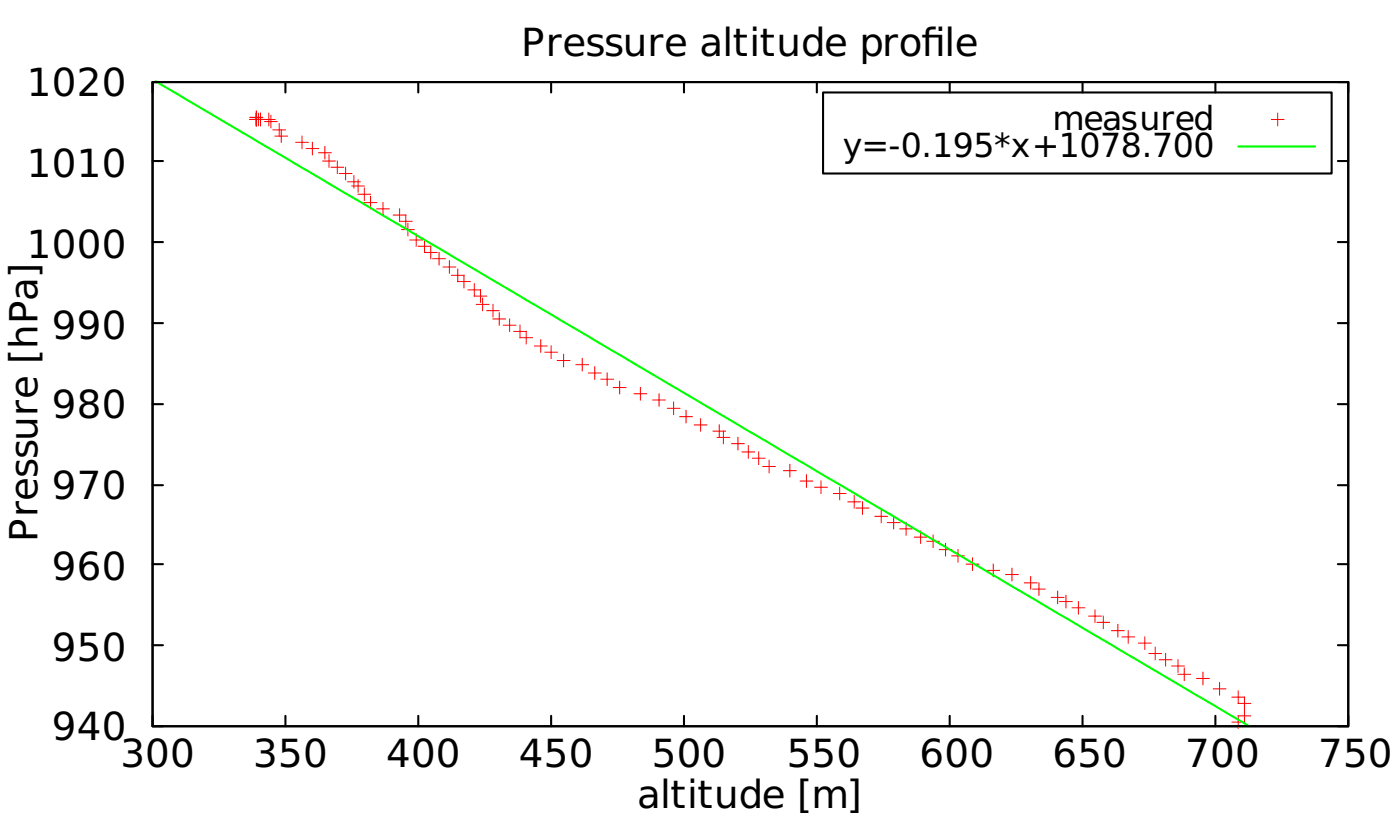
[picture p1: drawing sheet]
<svg xmlns="http://www.w3.org/2000/svg" width="238mm" height="138mm" viewBox="0 0 238 138" stroke-linecap="round" stroke-linejoin="round" font-family="sans-serif">
<g fill="none" stroke="#000" stroke-width=".35">
<path d="M25.9 13.9h203.1v109.3h-203.1zM27.7 13.9h-1.8v1.8M48.5 13.9v1.8M71 13.9v1.8M93.6 13.9v1.8M116.2 13.9v1.8M138.7 13.9v1.8M139.8 15.7h86.4v13.7h-86.4zM161.3 13.9v1.8M183.9 13.9v1.8M206.4 13.9v1.8M227.2 13.9h1.8v1.8"/>
<path d="M25.9 27.3h1.8M227.2 27.3h1.8M25.9 54.8h1.8M25.9 41.1h1.8M227.2 54.8h1.8M227.2 41.1h1.8M25.9 68.6h1.8M227.2 68.6h1.8M25.9 95.7h1.8M25.9 82.3h1.8M227.2 95.7h1.8M227.2 82.3h1.8"/>
<path d="M25.9 109.5h1.8M227.2 109.5h1.8M25.9 121.5v1.7h1.8M48.5 121.5v1.7M71 121.5v1.7M93.6 121.5v1.7M116.2 121.5v1.7M138.7 121.5v1.7M161.3 121.5v1.7M183.9 121.5v1.7M206.4 121.5v1.7M229 121.5v1.7h-1.8"/>
</g>
<g fill="none" stroke="#f00" stroke-width=".17">
<path d="M42.5 19.9h2.1M43.5 18.9v2.4M43.9 19.2v2.1M44.2 19.2v2.1M45.7 19.2v2.1M46 19.6v2.1M217 19.2v2.1M42.5 20.3h4.2M45 20.6h2.1M46.4 22h2.1M46.7 23.1h2.1M47.4 21v2.1"/>
<path d="M47.8 22v2.1M50.2 24.1h2.2M51.3 23.1v2.1M52 25.2h2.1M53.1 24.1v2.2M54.1 25.9h2.1M54.8 27.3h2.1M55.2 24.9v2.1M55.9 26.3v2.1M56.2 28.4h2.1M57.3 27.3v2.1M57.6 29.4h2.2"/>
<path d="M58.7 28.4v2.1M59.1 30.8h2.1M59.8 31.6h2.1M60.1 29.8v2.1M60.8 33h2.1M60.8 30.5v2.1M61.9 34.4h2.1M61.9 31.9v2.1M62.9 33.3v2.1M64 35.4h2.1M65 34.4v2.1M66.8 36.5h2.1v2.1"/>
<path d="M67.9 35.4v2.1h2.1M68.2 39h2.1M69.3 37.9v2.1M70.7 39.7v2.1M215.9 20.3h2.2M69.6 40.7h2.1M71 41.8h2.2v2.1M72.1 40.7v2.1h2.1M73.5 43.9h2.1M74.6 42.8v2.2M75.3 45.3h2.1M76.3 44.2v2.2"/>
<path d="M76.7 46.7h2.1v2.1M77.7 45.7v2.1h2.2M79.5 49.2h2.1v2.1M80.6 48.1v2.1h2.1M80.9 51.6h2.1M82 50.6v2.1M82.7 52.7h2.1M83.7 54.1h2.1M83.7 51.6v2.2M84.8 53.1v2.1M85.5 55.2h2.1M86.6 54.1v2.1"/>
<path d="M87.3 56.2h2.1v2.1M88.3 55.2v2.1h2.1M90.8 58.7h2.1M91.8 57.6v2.2M92.5 59.8h2.2M93.6 58.7v2.1M94.7 61.2h2.1M95.7 60.1v2.1M97.8 61.9h2.1M98.9 60.8v2.1M99.9 63.3h2.2M101 62.2v2.1"/>
<path d="M102.1 64.3h2.1M103.1 63.3v2.1M104.2 65.8h2.1M105.2 64.7v2.1M107.7 66.8h2.1M108.8 65.8v2.1M110.9 67.9h2.1M111.9 66.8v2.1M113.3 69.3h2.2M114.4 68.2v2.1M115.5 70.7h2.1M116.5 69.6v2.1"/>
<path d="M117.9 72.1h2.1M119 71v2.2M121.1 73.2h2.1M121.8 74.2h2.1M122.2 72.1v2.1M122.9 73.2v2.1M124.3 75.3h2.1M125.3 74.2v2.1M126 76.7h2.2M127.1 75.6v2.1M127.8 77.7h2.1M128.9 76.7v2.1"/>
<path d="M129.6 79.1h2.1M130.6 78.1v2.1M133.1 79.9h2.1M134.1 78.8v2.1M135.9 81.6h2.1M137 80.6v2.1M138.4 82.7h2.1M139.4 81.6v2.1M141.5 83.7h2.2M142.6 82.7v2.1M144 85.1h2.1M145.1 84.1v2.1"/>
<path d="M145.4 86.2h2.1M146.5 85.1v2.2M148.6 87.6h2.1M149.7 86.6v2.1M150.7 88.7h2.1M151.8 87.6v2.1M152.8 89.7h2.1M153.9 88.7v2.1M155.3 91.1h2.1M156.4 90.1v2.1M157.4 91.8h2.1M158.5 90.8v2.1"/>
<path d="M159.5 93.3h2.1M160.6 92.2v2.1M161.6 94.3h2.2M162.7 93.3v2.1M164.1 95.7h2.1M165.2 94.7v2.1M167.6 96.8h2.2M168.7 95.7v2.1M170.8 97.5h2.1M171.9 96.4v2.1M174 98.9h2.1M175 97.8v2.1"/>
<path d="M175.4 99.9h2.1M176.5 98.9v2.1M178.6 101.4h2.1M179.6 100.3v2.1M180 102.1h2.1M181 101v2.1M182.1 103.1h2.1M183.2 102.1v2.1M184.9 104.5h2.1M186 103.5v2.1M186.3 105.6h2.1M187.4 104.5v2.1"/>
<path d="M188.8 107h2.1M189.8 105.9v2.2M190.6 108.1h2.1M191.6 107v2.1M193.4 109.1h2.1M194.4 108.1v2.1M195.1 110.9h2.2M196.2 109.8v2.1M196.9 111.9h2.1M198 110.9v2.1M199 113h2.1M200.1 111.9v2.2"/>
<path d="M200.1 114.4h2.1M201.1 113.3v2.2M203.2 115.1h2.2M204.3 114.1v2.1M206.1 116.9h2.1M207.1 115.8v2.1M209.2 118.3h2.2v4.2h-2.2M210.3 117.2v2.1h2.1M212.4 121.5h-2.1v2.1"/>
</g>
<path d="M26.4 13.8l185.7 109.4M210.3 24.9h13" fill="none" stroke="#0f0" stroke-width=".35"/>
<g font-size="6.6">
<text x="88.5" y="9.5">Pressure altitude profle</text>
<text x="156.5" y="9.5">i</text>
<text x="4.6" y="16.2">1020</text>
<text x="4.6" y="30">1010</text>
<text x="4.6" y="43.7">1000</text>
<text x="8.8" y="57.5">990</text>
<text x="8.8" y="70.9">980</text>
<text x="8.8" y="84.6">970</text>
<text x="6.3" y="92" transform="rotate(-90 6.3 92)">Pressure [hPa]</text>
<text x="8.8" y="98.4">960</text>
<text x="8.8" y="112.1">950</text>
<text x="8.8" y="125.5">940</text>
<text x="20.4" y="130.1">300</text>
<text x="43" y="130.1">350</text>
<text x="65.6" y="130.1">400</text>
<text x="88.1" y="130.1">450</text>
<text x="110.7" y="130.1">500</text>
<text x="133.6" y="130.1">550</text>
<text x="156.2" y="130.1">600</text>
<text x="178.7" y="130.1">650</text>
<text x="201.3" y="130.1">700</text>
<text x="223.9" y="130.1">750</text>
<text x="108.2" y="137.1">altitude [m]</text>
</g>
<g font-size="5.6">
<text x="178.7" y="22">measured</text>
<text x="143.1" y="26.6">y=-0.195*x+1078.700</text>
</g>
</svg>
